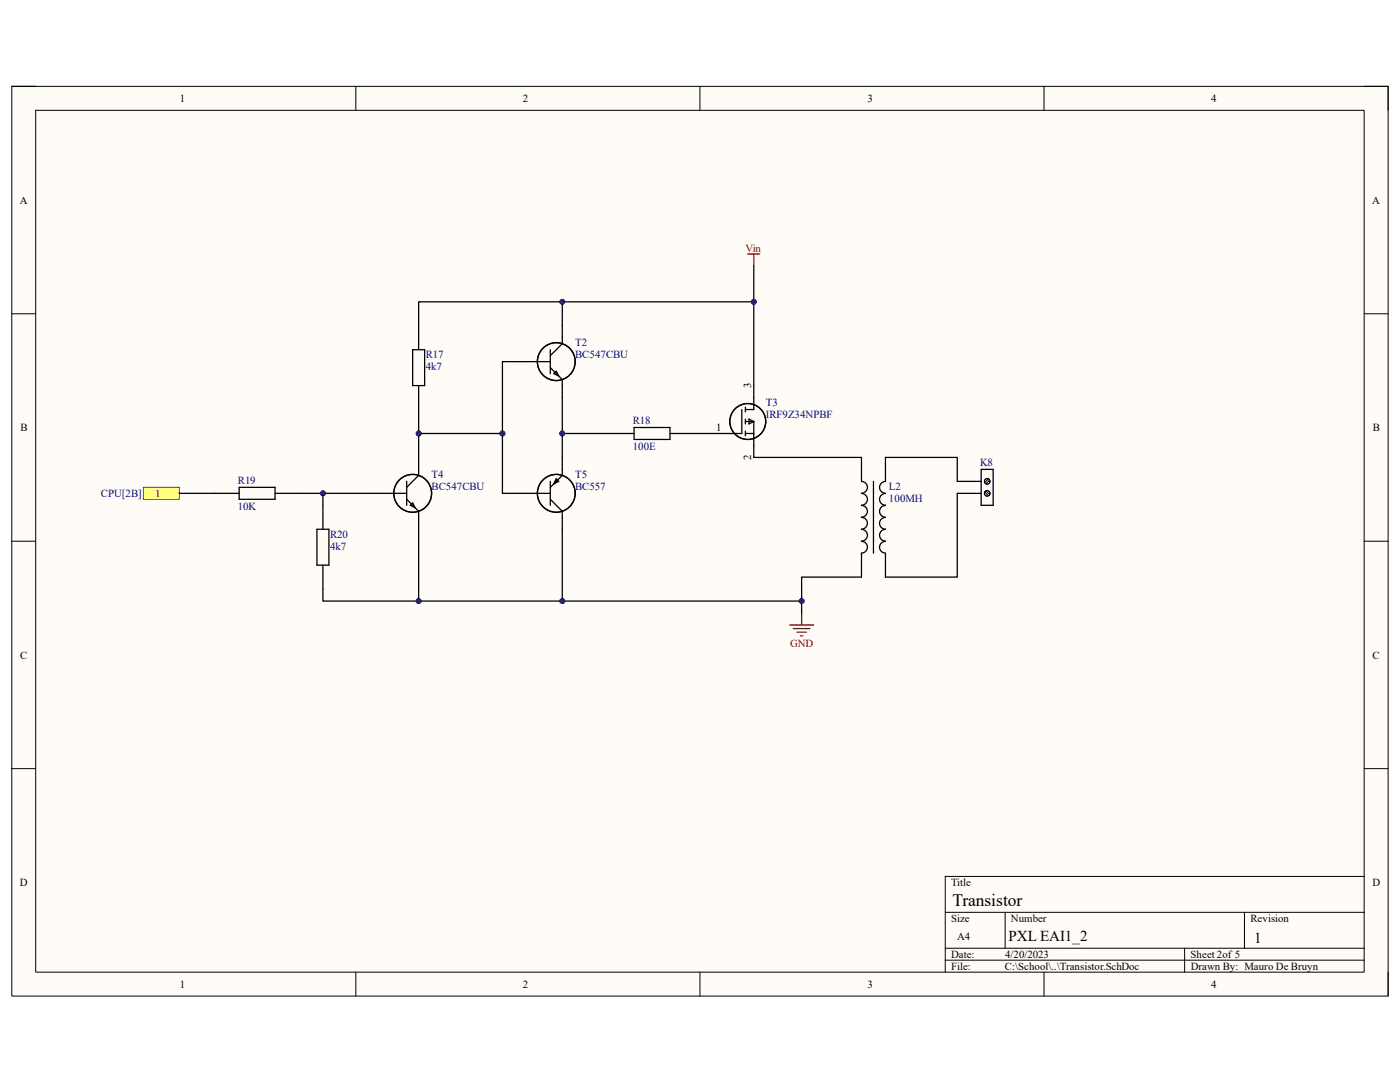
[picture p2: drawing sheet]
<svg xmlns="http://www.w3.org/2000/svg" width="279mm" height="216mm" viewBox="0 0 279 216" stroke-linecap="round" stroke-linejoin="round" font-family="sans-serif">
<path d="M2.3 17.2h274.7v181.6h-274.7z" fill-rule="evenodd" fill="#fffcf8"/>
<path d="M2.3 17.2h274.7v181.6h-274.7z" fill="none" stroke="#000" stroke-width=".2"/>
<path d="M7.1 22h265.1v172h-265.1z" fill-rule="evenodd" fill="#fffcf8"/>
<g fill="none" stroke="#000" stroke-width=".2">
<path d="M2.3 17.2h4.8M71 17.2v4.8M139.7 17.2v4.8M208.4 17.2v4.8M272.2 17.2h4.8v4.8M7.1 22h265.1v172h-265.1zM2.3 62.6h4.8M272.2 62.6h4.8M2.3 108h4.8M272.2 108h4.8M2.3 153.4h4.8M272.2 153.4h4.8"/>
<path d="M272.2 174.9h-83.6v19.1M71 194v4.8M139.7 194v4.8M188.6 182h83.6M188.6 189.2h83.6M188.6 191.6h83.6M200.6 182v7.2M208.4 194v4.8M236.4 189.2v4.8M248.4 182v7.2M277 194v4.8"/>
</g>
<path d="M28.6 97.2h7.2v2.4h-7.2z" fill-rule="evenodd" fill="#ffff80"/>
<path d="M28.6 97.2h7.2v2.4h-7.2z" fill="none" stroke="#800000" stroke-width=".2"/>
<g fill="none" stroke="#000" stroke-width=".25">
<path d="M82.4 69.8h2.3v7.1h-2.3zM83.6 65v4.8M83.6 76.9v4.8M102.7 72.2h7.1M109.8 73.4l2.4 2.4v3.5M109.8 69.8v4.8M110.5 74.6l.5-.5 .5 .9zM112.2 65v3.6l-2.4 2.4M150.4 76.9v4.8h-1.6M35.8 98.4h11.9M47.7 97.2h7.2v2.4h-7.2zM54.9 98.4h26.3"/>
<path d="M81.2 99.6l2.4 2.4v3.6M81.2 96v4.8M83.6 91.3v3.6l-2.4 2.3M102.7 98.4h7.1M109.8 99.6l2.4 2.4v3.6M109.8 96v4.8M111 95.6v.4h-.2l.2-.2-.5 .7M111 95.6l-.5 .9M111 95.6l.5 .4-1 .5M111 95.6l.3 .4-.8 .5M112.2 91.3v3.6l-2.4 2.3M121.8 86.5h4.7"/>
<path d="M126.5 85.3h7.2v2.4h-7.2zM133.7 86.5h4.8M148 81.7v4.8h-4.7M148.8 86.5h1.6M148.8 84.1h1.6M148.8 81.2v1M148.8 83.6v1M148.8 86v1M149.5 83.6l.9 .5-.9 .5zM150.4 84.1v7.2M171.9 91.3v4.7M171.9 96.1a1.17 1.17 0 0 1 1.2 1.2 1.17 1.17 0 0 1-1.2 1.1"/>
<path d="M171.9 98.5a1.17 1.17 0 0 1 1.2 1.2 1.17 1.17 0 0 1-1.2 1.1M174.3 96.1v14.3M176.7 91.3v4.8M176.7 96.1a1.19 1.19 0 0 0-1.2 1.2 1.19 1.19 0 0 0 1.2 1.2 1.17 1.17 0 0 0-1.2 1.1 1.17 1.17 0 0 0 1.2 1.2M191 98.4h4.8M191 96.1h4.8M195.8 93.7h2.4v7.1h-2.4zM63.3 105.6h2.3v7.2h-2.3zM64.4 100.8v4.8M64.4 112.8v4.7M81.9 100.8l.5-.4 .4 .9zM171.9 110.4v4.8"/>
<path d="M171.9 100.8a1.17 1.17 0 0 1 1.2 1.2 1.17 1.17 0 0 1-1.2 1.2M171.9 103.2a1.17 1.17 0 0 1 1.2 1.2 1.17 1.17 0 0 1-1.2 1.2M171.9 105.6a1.17 1.17 0 0 1 1.2 1.2 1.17 1.17 0 0 1-1.2 1.2M171.9 108a1.17 1.17 0 0 1 1.2 1.2 1.17 1.17 0 0 1-1.2 1.2M176.7 108a1.17 1.17 0 0 0-1.2 1.2 1.17 1.17 0 0 0 1.2 1.2v4.8M176.7 105.6a1.17 1.17 0 0 0-1.2 1.2 1.17 1.17 0 0 0 1.2 1.2M176.7 103.2a1.17 1.17 0 0 0-1.2 1.2 1.17 1.17 0 0 0 1.2 1.2M176.7 100.8a1.17 1.17 0 0 0-1.2 1.2 1.17 1.17 0 0 0 1.2 1.2"/>
<circle cx="111" cy="72.2" r="3.8"/>
<circle cx="82.4" cy="98.4" r="3.8"/>
<circle cx="111" cy="98.4" r="3.8"/>
<circle cx="149.2" cy="84.1" r="3.6"/>
</g>
<path d="M149.2 50.7h2.4M150.4 50.7v2.4M157.6 124.7h4.8M158.3 125.4h3.4M159 126.1h1.9M159.7 126.9h.5M160 122.3v2.4" fill="none" stroke="#800000" stroke-width=".25"/>
<g fill="none" stroke="#000" stroke-width=".2">
<path d="M196.5 98.2l.8 .7M196.8 98l.7 .7M197.3 95.6l-.8 .7M197.5 95.8l-.7 .7"/>
<circle cx="197" cy="98.4" r=".56"/>
<circle cx="197" cy="96.1" r=".56"/>
<circle cx="197" cy="98.4" r=".55"/>
<circle cx="197" cy="96.1" r=".55"/>
</g>
<circle cx="64.4" cy="98.4" r=".48" fill="#000080"/>
<circle cx="64.4" cy="98.4" r=".48" fill="none" stroke="#000080" stroke-width=".2"/>
<path d="M64.4 98.4v2.4" fill="none" stroke="#000" stroke-width=".25"/>
<circle cx="64.4" cy="98.4" r=".48" fill="#000080"/>
<circle cx="64.4" cy="98.4" r=".48" fill="none" stroke="#000080" stroke-width=".2"/>
<path d="M83.6 81.7v9.6" fill="none" stroke="#000" stroke-width=".25"/>
<circle cx="83.6" cy="86.5" r=".48" fill="#000080"/>
<circle cx="83.6" cy="86.5" r=".48" fill="none" stroke="#000080" stroke-width=".2"/>
<path d="M83.6 65v-4.8h28.6v4.8" fill="none" stroke="#000" stroke-width=".25"/>
<circle cx="112.2" cy="60.2" r=".48" fill="#000080"/>
<circle cx="112.2" cy="60.2" r=".48" fill="none" stroke="#000080" stroke-width=".2"/>
<path d="M64.4 117.5v2.4h95.6v2.4" fill="none" stroke="#000" stroke-width=".25"/>
<circle cx="83.6" cy="119.9" r=".48" fill="#000080"/>
<circle cx="83.6" cy="119.9" r=".48" fill="none" stroke="#000080" stroke-width=".2"/>
<circle cx="112.2" cy="119.9" r=".48" fill="#000080"/>
<circle cx="112.2" cy="119.9" r=".48" fill="none" stroke="#000080" stroke-width=".2"/>
<circle cx="160" cy="119.9" r=".48" fill="#000080"/>
<circle cx="160" cy="119.9" r=".48" fill="none" stroke="#000080" stroke-width=".2"/>
<path d="M83.6 105.6v14.3" fill="none" stroke="#000" stroke-width=".25"/>
<circle cx="83.6" cy="119.9" r=".48" fill="#000080"/>
<circle cx="83.6" cy="119.9" r=".48" fill="none" stroke="#000080" stroke-width=".2"/>
<path d="M150.4 53.1v23.8" fill="none" stroke="#000" stroke-width=".25"/>
<circle cx="150.4" cy="60.2" r=".48" fill="#000080"/>
<circle cx="150.4" cy="60.2" r=".48" fill="none" stroke="#000080" stroke-width=".2"/>
<path d="M112.2 60.2h38.2" fill="none" stroke="#000" stroke-width=".25"/>
<circle cx="112.2" cy="60.2" r=".48" fill="#000080"/>
<circle cx="112.2" cy="60.2" r=".48" fill="none" stroke="#000080" stroke-width=".2"/>
<circle cx="150.4" cy="60.2" r=".48" fill="#000080"/>
<circle cx="150.4" cy="60.2" r=".48" fill="none" stroke="#000080" stroke-width=".2"/>
<path d="M112.2 79.3v7.2h9.6M138.5 86.5h4.8" fill="none" stroke="#000" stroke-width=".25"/>
<circle cx="112.2" cy="86.5" r=".48" fill="#000080"/>
<circle cx="112.2" cy="86.5" r=".48" fill="none" stroke="#000080" stroke-width=".2"/>
<path d="M102.7 72.2h-2.4v14.3h-16.7" fill="none" stroke="#000" stroke-width=".25"/>
<circle cx="83.6" cy="86.5" r=".48" fill="#000080"/>
<circle cx="83.6" cy="86.5" r=".48" fill="none" stroke="#000080" stroke-width=".2"/>
<circle cx="100.3" cy="86.5" r=".48" fill="#000080"/>
<circle cx="100.3" cy="86.5" r=".48" fill="none" stroke="#000080" stroke-width=".2"/>
<path d="M100.3 86.5v11.9h2.4" fill="none" stroke="#000" stroke-width=".25"/>
<circle cx="100.3" cy="86.5" r=".48" fill="#000080"/>
<circle cx="100.3" cy="86.5" r=".48" fill="none" stroke="#000080" stroke-width=".2"/>
<path d="M112.2 86.5v4.8" fill="none" stroke="#000" stroke-width=".25"/>
<circle cx="112.2" cy="86.5" r=".48" fill="#000080"/>
<circle cx="112.2" cy="86.5" r=".48" fill="none" stroke="#000080" stroke-width=".2"/>
<path d="M112.2 105.6v14.3" fill="none" stroke="#000" stroke-width=".25"/>
<circle cx="112.2" cy="119.9" r=".48" fill="#000080"/>
<circle cx="112.2" cy="119.9" r=".48" fill="none" stroke="#000080" stroke-width=".2"/>
<path d="M150.4 91.3h21.5M176.7 91.3h14.3v4.8M191 98.4v16.8h-14.3M171.9 115.2h-11.9v4.7" fill="none" stroke="#000" stroke-width=".25"/>
<circle cx="160" cy="119.9" r=".48" fill="#000080"/>
<circle cx="160" cy="119.9" r=".48" fill="none" stroke="#000080" stroke-width=".2"/>
<text font-size="3.5" x="190.1" y="180.8">Transistor</text>
<g font-size="3">
<text x="201.3" y="187.8">PXL EAI1_2</text>
<text x="250.3" y="188.1">1</text>
</g>
<g font-size="2.2">
<text x="35.9" y="20.4">1</text>
<text x="104.4" y="20.4">2</text>
<text x="173.1" y="20.4">3</text>
<text x="241.7" y="20.4">4</text>
<text x="3.9" y="40.6">A</text>
<text x="273.9" y="40.6">A</text>
<text x="149.9" y="77.4" transform="rotate(-90 149.9 77.4)">3</text>
<text x="4.1" y="86">B</text>
<text x="142.9" y="86">1</text>
<text x="274" y="86">B</text>
<text x="149.9" y="91.8" transform="rotate(-90 149.9 91.8)">2</text>
<text x="4" y="131.4">C</text>
<text x="273.9" y="131.4">C</text>
<text x="4" y="176.8">D</text>
<text x="189.8" y="176.8">Title</text>
<text x="273.9" y="176.8">D</text>
<text x="189.8" y="184">Size</text>
<text x="201.8" y="184">Number</text>
<text x="249.6" y="184">Revision</text>
<text x="189.8" y="191.1">Date:</text>
<text x="191" y="187.5">A4</text>
<text x="200.6" y="191.1">4/20/2023</text>
<text x="237.6" y="191.1">Sheet 2of 5</text>
<text x="35.9" y="197.1">1</text>
<text x="104.4" y="197.1">2</text>
<text x="173.1" y="197.1">3</text>
<text x="189.8" y="193.5">File:</text>
<text x="200.6" y="193.5">C:\School\..\Transistor.SchDoc</text>
<text x="237.6" y="193.5">Drawn By: Mauro De Bruyn</text>
<text x="241.7" y="197.1">4</text>
</g>
<g font-size="2.2" fill="#800000">
<text x="148.8" y="50.2">Vin</text>
<text x="31" y="99.2">1</text>
<text x="157.7" y="129">GND</text>
</g>
<g font-size="2.2" fill="#000080">
<text x="85" y="71.5">R17</text>
<text x="114.8" y="69.1">T2</text>
<text x="114.8" y="71.5">BC547CBU</text>
<text x="85" y="73.9">4k7</text>
<text x="152.8" y="81">T3</text>
<text x="152.8" y="83.4">IRF9Z34NPBF</text>
<text x="126.3" y="84.6">R18</text>
<text x="126.3" y="89.9">100E</text>
<text x="86.1" y="95.3">T4</text>
<text x="114.8" y="95.3">T5</text>
<text x="195.6" y="93">K8</text>
<text x="20.2" y="99.2">CPU[2B]</text>
<text x="47.5" y="96.6">R19</text>
<text x="47.5" y="101.8">10K</text>
<text x="86.1" y="97.7">BC547CBU</text>
<text x="114.8" y="97.7">BC557</text>
<text x="177.4" y="97.7">L2</text>
<text x="177.4" y="100.1">100MH</text>
<text x="65.9" y="107.3">R20</text>
<text x="65.9" y="109.7">4k7</text>
</g>
</svg>
